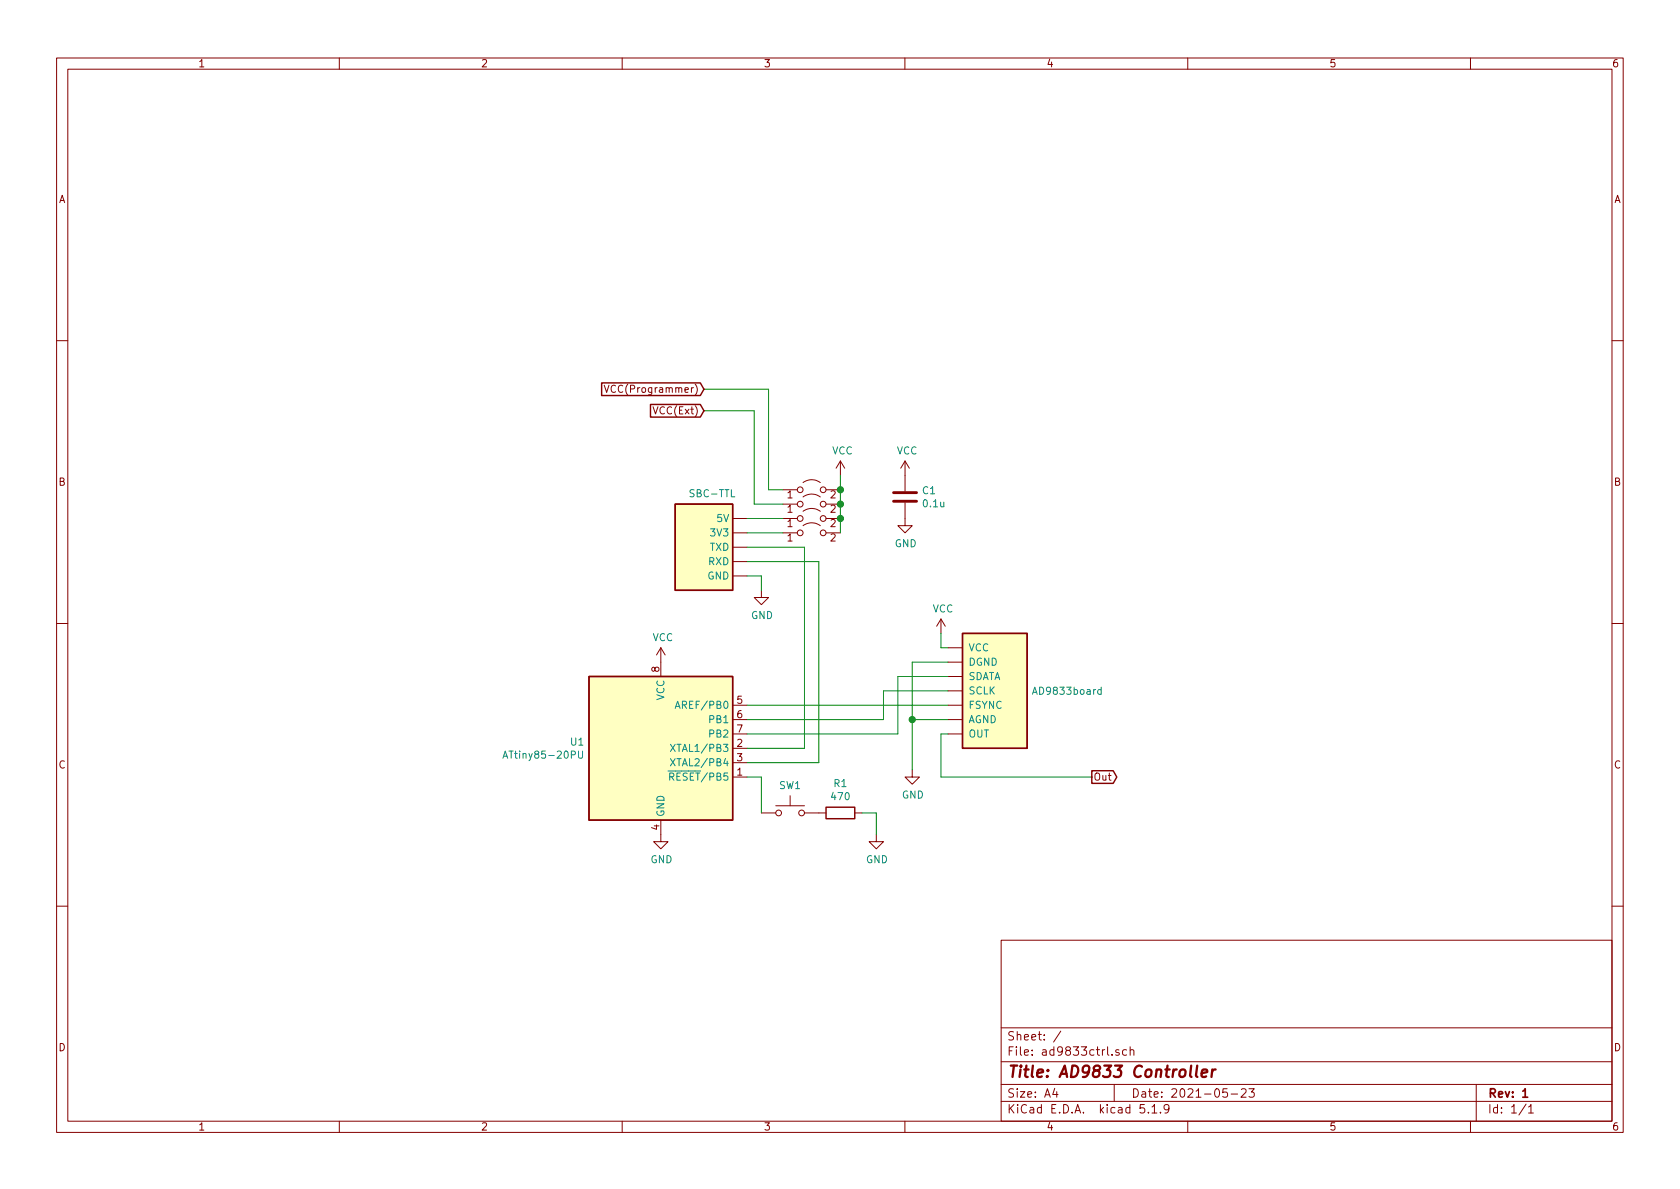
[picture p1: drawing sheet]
<svg xmlns="http://www.w3.org/2000/svg" width="297mm" height="210mm" viewBox="0 0 297 210" stroke-linecap="round" stroke-linejoin="round" font-family="sans-serif">
<g fill="none" stroke="#840000" stroke-width=".18">
<path d="M10 10.3h277v189.9h-277zM12 12.2h273v186.1h-273zM60 10.3v1.9M110 10.3v1.9M160 10.3v1.9M210 10.3v1.9M260 10.3v1.9M10 60.2h2M106.8 68.1l.5 1.3 .4-1.3M285 60.2h2M129.5 94.2h2.6M129.5 91.7h2.6"/>
<path d="M129.5 99.3h2.6M129.5 96.8h2.6M138.4 94.2h2.6M138.4 91.7h2.6M138.4 89.1h2.6M138.4 86.6h2.6M142 93a2.53 2.53 0 0 1 3 0M142 90.4a2.53 2.53 0 0 1 3 0M142 87.9a2.53 2.53 0 0 1 3 0M142 85.3a2.53 2.53 0 0 1 3 0M146 94.2h2.6M146 91.7h2.6"/>
<path d="M146 89.1h2.6M146 86.6h2.6M148.6 81.5l-.8 1.3M148.6 81.5v2.6M148.6 81.5l.8 1.3M160 88.9v4.1h1.3l-1.3 1.2-1.3-1.2h1.3M160 81.5v5.4M160 81.5l-.7 1.3M160 81.5l.8 1.3M10 110.3h2M116.8 114.5l-.7 1.3M116.8 114.5v5.1"/>
<path d="M116.8 114.5l.8 1.3M129.5 101.8h2.6M134.6 104.4v1.3h1.3l-1.3 1.2-1.3-1.2h1.3M166.4 109.5l-.8 1.2M166.4 109.5v2.5M166.4 109.5l.7 1.2M167.6 117.1h2.6M167.6 119.6h2.6M167.6 114.5h2.6M285 110.3h2M129.5 127.2h2.6M129.5 124.7h2.6"/>
<path d="M129.5 129.8h2.6M129.5 137.4h2.6M129.5 132.3h2.6M129.5 134.9h2.6M161.3 136.1v1.3h1.3l-1.3 1.3-1.3-1.3h1.3M167.6 127.2h2.6M167.6 124.7h2.6M167.6 129.8h2.6M167.6 122.2h2.6M116.8 145v3.8h1.3l-1.3 1.3-1.2-1.3h1.2M134.6 143.8h2.6M137.2 142.5h5"/>
<path d="M139.7 140.7v1.8M142.2 143.8h3.8M151.1 143.8h1.3M154.9 147.6v1.2h1.3l-1.3 1.3-1.2-1.3h1.2M10 160.2h2M177 166.3h108v32h-108zM285 160.2h2M60 198.3v1.9M110 198.3v1.9M160 198.3v1.9M177 194.8h108M177 191.8h108"/>
<path d="M177 187.8h108M177 181.8h108M186.5 192.5l-.4 1h1M186.8 193v1M187.6 182.3l-1.3 2M196.6 186.5v.1M197 191.8v3M197.8 185.7a.37 .37 0 0 0-.5 .1v.2l.5 .2 .1 .1-.2 .3-.4-.1M199.2 185.7l-.4-.1-.3 .3 .1 .6 .2 .1 .4-.1M199.8 185.7h.1a.37 .37 0 0 1 .6 .1v.8M199.8 185.1v1.5M202.3 195.3h-.7l-.1 .7 .3-.1 .5 .1 .1 .2-.1 .5-.2 .1-.6-.1"/>
<path d="M203 196.7v.1M203.7 195.8l.4-.5v1.5M203.7 196.8h.8M205.2 196.7v.1M206.7 196l-.1 .2a.48 .48 0 0 1-.7-.1v-.6a.48 .48 0 0 1 .7-.1v.1a1.19 1.19 0 0 1-.2 1.2l-.4 .1M210 198.3v1.9M217 192.5h-.7l-.1 .7 .2-.1 .5 .1 .1 .2v.5l-.2 .1-.6-.1M217.7 193.5h1.1M219.5 192.7l.2-.2h.3l.3 .2v.3v.2l-.9 .8h.9M220.8 192.5h1l-.5 .6 .4 .1v.7l-.2 .1-.7-.1M260 198.3v1.9M261 191.8v6.5"/>
<path d="M269.8 195.2l-1.2 2M270.3 195.8l.4-.5v1.5M270.3 196.8h.8"/>
<circle cx="141.5" cy="91.7" r=".51"/>
<circle cx="141.5" cy="89.1" r=".51"/>
<circle cx="141.5" cy="86.6" r=".51"/>
<circle cx="141.5" cy="94.2" r=".51"/>
<circle cx="145.5" cy="89.1" r=".51"/>
<circle cx="145.5" cy="86.6" r=".51"/>
<circle cx="145.5" cy="94.2" r=".51"/>
<circle cx="145.5" cy="91.7" r=".51"/>
<circle cx="137.7" cy="143.8" r=".51"/>
<circle cx="141.7" cy="143.8" r=".51"/>
</g>
<path d="M269.2 193l.5-.5v1.5M269.2 194h.9" fill="none" stroke="#840000" stroke-width=".3"/>
<path d="M211.7 188.4l-.2 1.8 .2 .2M212.5 189.8l.9-.2v-.4h-.8l-.2 1 .3 .2 .6-.1M214.4 189.1l-.2 1.3M214.9 189.1a.5 .5 0 0 0-.6 .4" fill="none" stroke="#840000" stroke-width=".41"/>
<g fill="#ffffc2" stroke="#ffffc2" stroke-width=".18">
<path d="M119.4 89.1h10.1v15.3h-10.1z"/>
<path d="M170.2 112h11.4v20.3h-11.4z"/>
<path d="M104.1 119.6h25.4v25.4h-25.4z"/>
</g>
<path d="M106.4 67.7h17.4l.7 1.1-.7 1.1h-17.4zM115 71.5h8.8l.7 1.1-.7 1.2h-8.8zM119.4 89.1h10.1v15.3h-10.1zM104.1 119.6h25.4v25.4h-25.4zM170.2 112h11.4v20.3h-11.4zM181.6 131.1h.1M193 136.3h3.8l.7 1.1-.7 1.1h-3.8zM146 142.7h5.1v2.1h-5.1z" fill="none" stroke="#840000" stroke-width=".25"/>
<path d="M158 88.6h4.1M158 87.1h4.1" fill="none" stroke="#840000" stroke-width=".51"/>
<g fill="none" stroke="#008484" stroke-width=".18">
<path d="M88.9 134.1l.4-1.3 .5 1.3M89 133.7h.6M102.3 132.8v1.1l.2 .2 .4-.1 .1-.1v-1.1M118.1 136.3h1.3M118.4 137.4l.6-.1 .2-.2-.1-.3-.2-.1h-.5v1.3M118.5 131.6l.9 1.3M118.5 134.2l.9 1.2M118.7 137.4l.5 .6M119.4 125.3l.4-1.3 .4 1.3M119.4 131.6l-.9 1.3M119.4 134.2l-.9 1.2M119.5 124.9h.6"/>
<path d="M194.7 122l-.4-.1-.2 .3 .1 .5h.5M194.7 121.5v1.3"/>
</g>
<g fill="none" stroke="#008400" stroke-width=".18">
<path d="M124.5 68.8h11.4v17.8h2.5M124.5 72.6h8.8v16.5h5.1M132.1 99.3h12.7v35.6h-12.7M132.1 91.7h6.3M132.1 94.2h6.3M132.1 96.8h10.1v35.5h-10.1M148.6 84.1v10.1M132.1 101.8h2.5v2.6M166.4 112v2.5h1.2M167.6 117.1h-6.3v19M167.6 119.6h-8.9v10.2h-26.6M132.1 137.4h2.5v6.4"/>
<path d="M132.1 124.7h35.5M161.3 127.2h6.3M167.6 129.8h-1.2v7.6h26.6M167.6 122.2h-11.4v5h-24.1M152.4 143.8h2.5v3.8"/>
</g>
<g fill="#008400" stroke="#008400" stroke-width=".25">
<circle cx="148.6" cy="89.1" r=".51"/>
<circle cx="148.6" cy="91.7" r=".51"/>
<circle cx="148.6" cy="86.6" r=".51"/>
<circle cx="161.3" cy="127.2" r=".51"/>
</g>
<text font-size="2.8" fill="#840000" x="178" y="190.5">Title: AD9833 Controller</text>
<g font-size="2.1" fill="#840000">
<text x="178" y="184">Sheet: /</text>
<text x="178" y="186.7">File: ad9833ctrl.sch</text>
<text x="178" y="196.9">KiCad E.D.A. kicad 5.1.9</text>
<text x="178" y="194.1">Size: A4</text>
<text x="200" y="194.1">Date: 2021-05-23</text>
<text x="263" y="194.1">Rev: 1</text>
<text x="263" y="196.9">Id: 1/1</text>
</g>
<g font-size="1.8" fill="#840000">
<text x="35" y="11.9">1</text>
<text x="85" y="11.9">2</text>
<text x="135" y="11.9">3</text>
<text x="185" y="11.9">4</text>
<text x="235" y="11.9">5</text>
<text x="285" y="11.9">6</text>
<text x="10.4" y="35.9">A</text>
<text x="285.4" y="35.9">A</text>
<text x="108.3" y="69.5">VCC(Programmer)</text>
<text x="116" y="73.3">VCC(Ext)</text>
<text x="10.4" y="85.9">B</text>
<text x="139.2" y="88.1">1</text>
<text x="146.8" y="88.1">2</text>
<text x="285.4" y="85.9">B</text>
<text x="139.2" y="95.8">1</text>
<text x="139.2" y="93.2">1</text>
<text x="139.2" y="90.7">1</text>
<text x="146.8" y="95.8">2</text>
<text x="146.8" y="93.2">2</text>
<text x="146.8" y="90.7">2</text>
<text x="116.6" y="118.8" transform="rotate(-90 116.6 118.8)">8</text>
<text x="130.3" y="124.5">5</text>
<text x="130.3" y="127">6</text>
<text x="130.3" y="129.5">7</text>
<text x="10.4" y="135.9">C</text>
<text x="130.3" y="137.2">1</text>
<text x="130.3" y="132.1">2</text>
<text x="130.3" y="134.6">3</text>
<text x="285.4" y="135.9">C</text>
<text x="193.3" y="138">Out</text>
<text x="116.6" y="146.8" transform="rotate(-90 116.6 146.8)">4</text>
<text x="10.4" y="185.9">D</text>
<text x="285.4" y="185.9">D</text>
<text x="35" y="199.9">1</text>
<text x="85" y="199.9">2</text>
<text x="135" y="199.9">3</text>
<text x="185" y="199.9">4</text>
<text x="235" y="199.9">5</text>
<text x="285" y="199.9">6</text>
</g>
<g font-size="1.8" fill="#008484">
<text x="147.1" y="80.4">VCC</text>
<text x="158.5" y="80.4">VCC</text>
<text x="122.1" y="87.9">SBC-TTL</text>
<text x="163.1" y="87.4">C1</text>
<text x="163.3" y="89.7">0.1u</text>
<text x="125.9" y="94.9">3V3</text>
<text x="126.9" y="92.3">5V</text>
<text x="125.3" y="99.9">RXD</text>
<text x="125.5" y="97.4">TXD</text>
<text x="158.2" y="96.8">GND</text>
<text x="125.1" y="102.5">GND</text>
<text x="115.4" y="113.4">VCC</text>
<text x="132.8" y="109.5">GND</text>
<text x="164.9" y="108.3">VCC</text>
<text x="171.2" y="117.7">DGND</text>
<text x="171.2" y="115.2">VCC</text>
<text x="117.5" y="123.9" transform="rotate(-90 117.5 123.9)">VCC</text>
<text x="120.3" y="125.3">AREF/PB0</text>
<text x="171.2" y="125.3">FSYNC</text>
<text x="171.2" y="122.8">SCLK</text>
<text x="171.2" y="120.3">SDATA</text>
<text x="183" y="122.9">AD9833board</text>
<text x="100.9" y="131.8">U1</text>
<text x="125.6" y="127.9">PB1</text>
<text x="125.6" y="130.4">PB2</text>
<text x="171.2" y="127.9">AGND</text>
<text x="171.2" y="130.4">OUT</text>
<text x="89.8" y="134.2">ATtiny85-20PU</text>
<text x="119.5" y="133">XTAL1/PB3</text>
<text x="119.5" y="135.5">XTAL2/PB4</text>
<text x="119.2" y="138">RESET/PB5</text>
<text x="137.8" y="139.5">SW1</text>
<text x="147.1" y="141.5">470</text>
<text x="147.5" y="139.2">R1</text>
<text x="159.5" y="141.2">GND</text>
<text x="117.5" y="144.5" transform="rotate(-90 117.5 144.5)">GND</text>
<text x="115" y="152.6">GND</text>
<text x="153.1" y="152.6">GND</text>
</g>
</svg>
